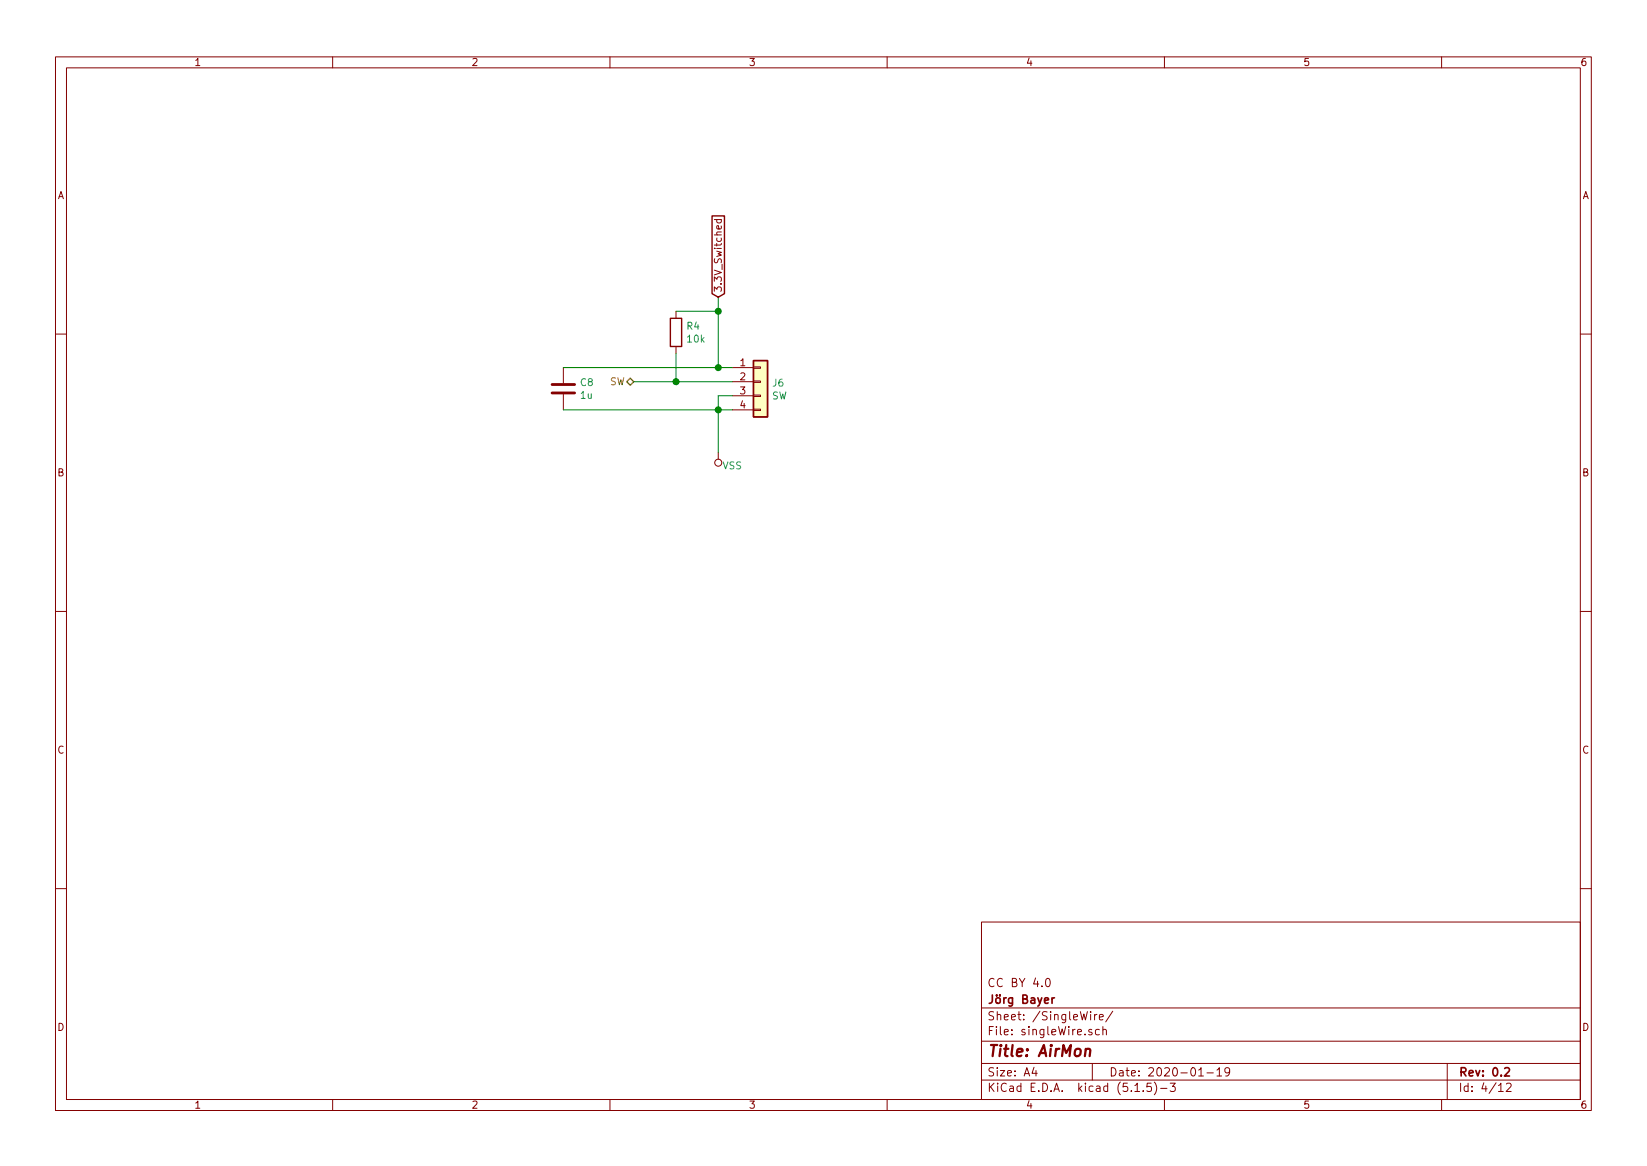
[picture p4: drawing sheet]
EESchema Schematic File Version 4
EELAYER 30 0
EELAYER END
$Descr A4 11693 8268
encoding utf-8
Sheet 4 12
Title "AirMon"
Date "2020-01-19"
Rev "0.2"
Comp "Jörg Bayer"
Comment1 "CC BY 4.0"
Comment2 ""
Comment3 ""
Comment4 ""
$EndDescr
$Comp
L Connector_Generic:Conn_01x04 J6
U 1 1
P 5400 2700
F 0 "J6" H 5480 2692 50  0000 L CNN
F 1 "SW" H 5480 2601 50  0000 L CNN
F 2 "Connector_PinSocket_2.54mm:PinSocket_1x04_P2.54mm_Vertical" H 5400 2700 50  0001 C CNN
F 3 "~" H 5400 2700 50  0001 C CNN
	1    5400 2700
	1    0    0    -1  
$EndComp
Wire Wire Line
	5200 2700 4800 2700
Wire Wire Line
	5200 2600 5100 2600
Wire Wire Line
	5100 2600 5100 2200
Wire Wire Line
	5200 2800 5100 2800
Wire Wire Line
	5100 2800 5100 2900
Wire Wire Line
	5200 2900 5100 2900
Connection ~ 5100 2900
$Comp
L power:VSS #PWR?
U 1 1
P 5100 3200
AR Path="/5DD6D4DA/5DEBB035/5E198235" Ref="#PWR?"  Part="1" 
AR Path="/5E15DEC3/5E198235" Ref="#PWR?"  Part="1" 
AR Path="/5E151517/5E198235" Ref="#PWR?"  Part="1" 
AR Path="/5E1961BA/5E198235" Ref="#PWR013"  Part="1" 
F 0 "#PWR013" H 5100 3050 50  0001 C CNN
F 1 "VSS" H 5000 3300 50  0000 C CNN
F 2 "" H 5100 3200 50  0001 C CNN
F 3 "" H 5100 3200 50  0001 C CNN
	1    5100 3200
	-1   0    0    1   
$EndComp
Wire Wire Line
	5100 2900 5100 3200
Text HLabel 4500 2700 0    50   BiDi ~ 0
SW
Wire Wire Line
	5100 2900 4000 2900
Wire Wire Line
	5100 2600 4000 2600
Connection ~ 5100 2600
$Comp
L Device:C C?
U 1 1
P 4000 2750
AR Path="/5DD6D4DA/5DD6D50E/5E199AEF" Ref="C?"  Part="1" 
AR Path="/5DD6D4DA/5DDED058/5E199AEF" Ref="C?"  Part="1" 
AR Path="/5DD6D4DA/5DDED066/5E199AEF" Ref="C?"  Part="1" 
AR Path="/5DD6D4DA/5DDED074/5E199AEF" Ref="C?"  Part="1" 
AR Path="/5E15DEC3/5E199AEF" Ref="C?"  Part="1" 
AR Path="/5E151517/5E199AEF" Ref="C?"  Part="1" 
AR Path="/5E1961BA/5E199AEF" Ref="C8"  Part="1" 
F 0 "C8" H 4115 2796 50  0000 L CNN
F 1 "1u" H 4115 2705 50  0000 L CNN
F 2 "Capacitor_SMD:C_0805_2012Metric" H 4038 2600 50  0001 C CNN
F 3 "~" H 4000 2750 50  0001 C CNN
F 4 "CL21B105KBFNNNE" H 4000 2750 50  0001 C CNN "manf#"
F 5 "C28323" H 0   0   50  0001 C CNN "lcsc#"
	1    4000 2750
	1    0    0    -1  
$EndComp
$Comp
L Device:R R?
U 1 1
P 4800 2350
AR Path="/5DD6D4DA/5DD6D50E/5E1AD3A2" Ref="R?"  Part="1" 
AR Path="/5DD6D4DA/5DDED058/5E1AD3A2" Ref="R?"  Part="1" 
AR Path="/5DD6D4DA/5DDED066/5E1AD3A2" Ref="R?"  Part="1" 
AR Path="/5DD6D4DA/5DDED074/5E1AD3A2" Ref="R?"  Part="1" 
AR Path="/5DD6D4DA/5DD6D549/5E1AD3A2" Ref="R?"  Part="1" 
AR Path="/5DD6D4DA/5DDFF593/5E1AD3A2" Ref="R?"  Part="1" 
AR Path="/5DD6D4DA/5DE2F431/5E1AD3A2" Ref="R?"  Part="1" 
AR Path="/5E15DEC3/5E1AD3A2" Ref="R?"  Part="1" 
AR Path="/5E151517/5E1AD3A2" Ref="R?"  Part="1" 
AR Path="/5E1961BA/5E1AD3A2" Ref="R4"  Part="1" 
F 0 "R4" H 4730 2396 50  0000 R CNN
F 1 "10k" H 4730 2305 50  0000 R CNN
F 2 "Resistor_SMD:R_0603_1608Metric" V 4730 2350 50  0001 C CNN
F 3 "~" H 4800 2350 50  0001 C CNN
F 4 "C25804" H 0   0   50  0001 C CNN "lcsc#"
F 5 "0603WAF1002T5E" H 0   0   50  0001 C CNN "manf#"
	1    4800 2350
	-1   0    0    -1  
$EndComp
Wire Wire Line
	4800 2200 5100 2200
Connection ~ 5100 2200
Wire Wire Line
	5100 2200 5100 2100
Wire Wire Line
	4800 2500 4800 2700
Connection ~ 4800 2700
Wire Wire Line
	4800 2700 4500 2700
Text GLabel 5100 2100 1    50   Input ~ 0
3.3V_Switched
$EndSCHEMATC
